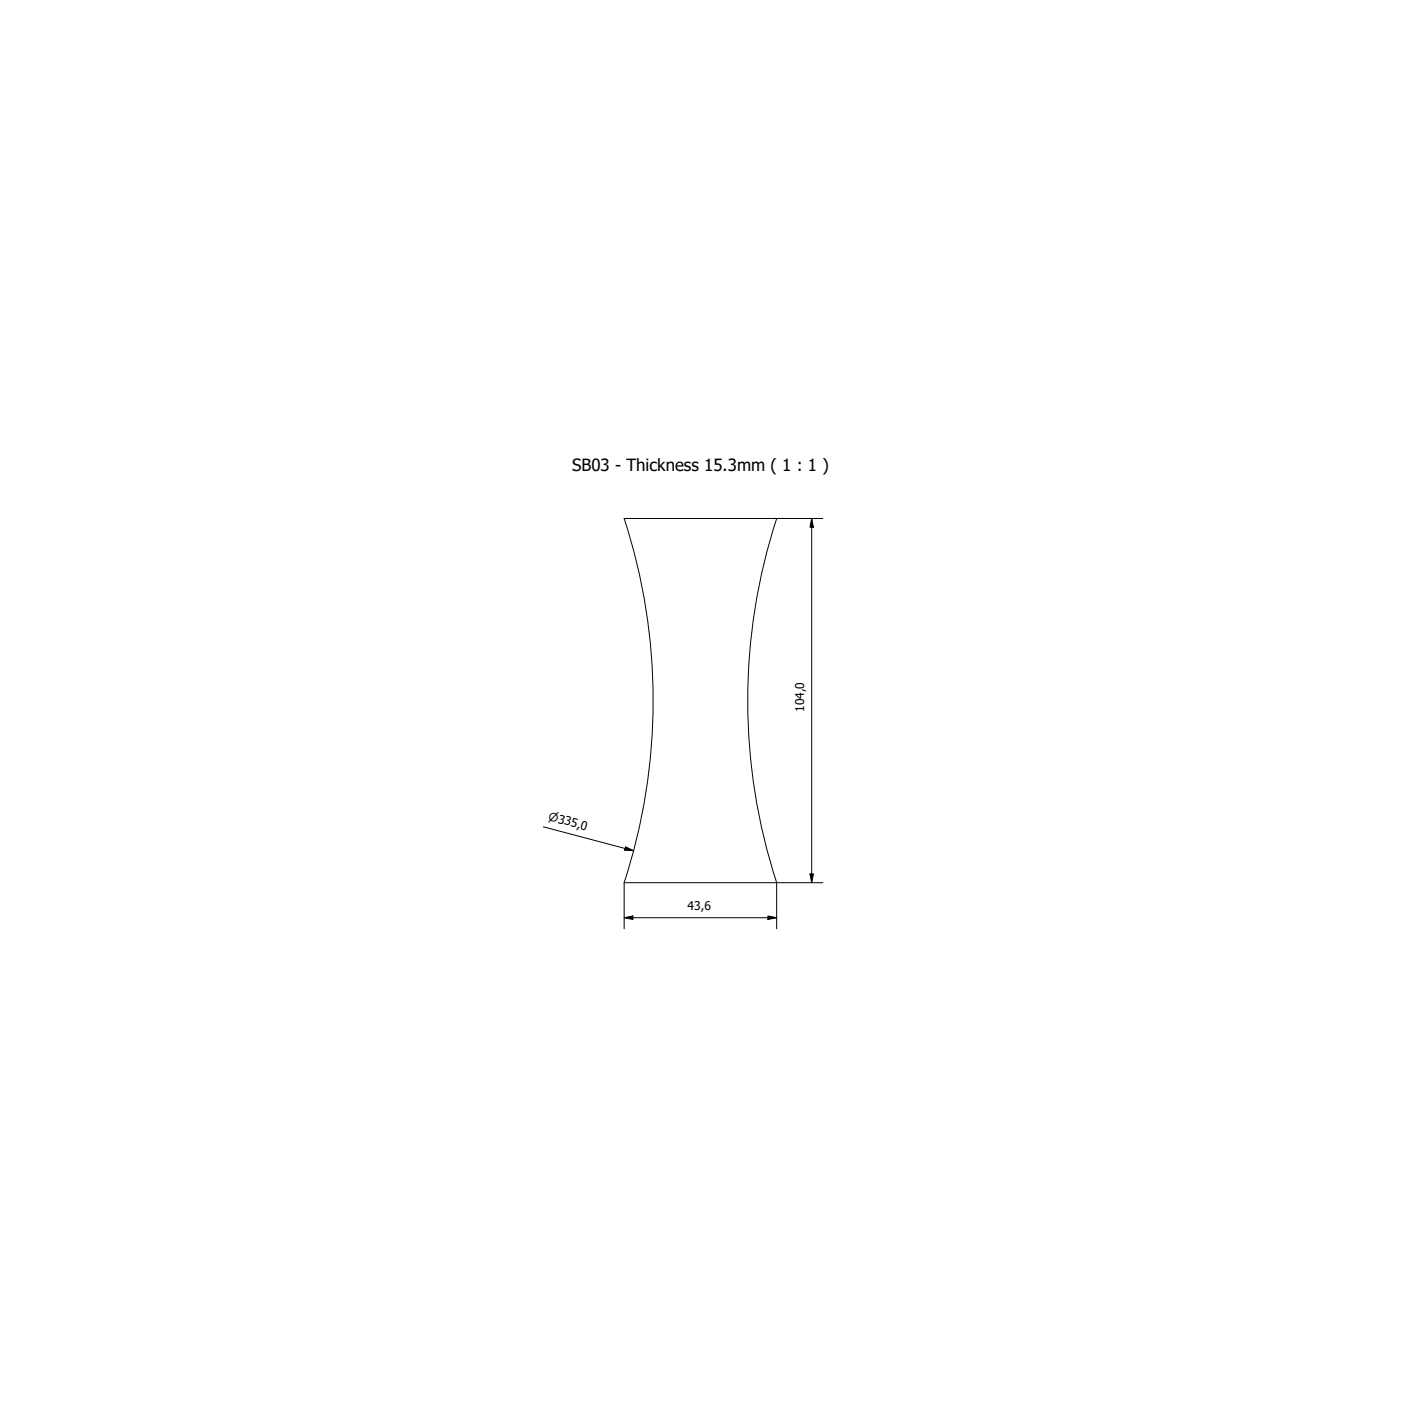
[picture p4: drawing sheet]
<svg xmlns="http://www.w3.org/2000/svg" width="400mm" height="400mm" viewBox="0 0 400 400" stroke-linecap="round" stroke-linejoin="round" font-family="sans-serif">
<!-- layer: Visible (ISO) -->
<path d="M178.2 148.1h43.6a167.6 167.6 0 0 0 0 103.9l-43.6 .1a167.5 167.5 0 0 0 0-104z" fill="none" stroke="#000" stroke-width=".29"/>
<!-- layer: Dimension (ISO) -->
<path d="M221.8 148.1h13.1M231.8 148.1l.5 2.4h-1zM231.8 148.1v104M155.2 236.1l25.7 6.8M178.2 252.1v13.1M178.6 241.8l2.3 1.1-2.5-.1zM231.3 249.6h1l-.5 2.5zM234.9 252.1h-13.1v13.1M178.2 262.1l2.5-.6v1.1zM178.2 262.1h43.6M219.3 261.5l2.5 .6-2.5 .5z" fill="none" stroke="#000" stroke-width=".29"/>
<path d="M231.8 148.1l.5 2.4h-1zM178.6 241.8l2.3 1.1-2.5-.1zM231.3 249.6h1l-.5 2.5zM178.2 262.1l2.5-.6v1.1zM219.3 261.5l2.5 .6-2.5 .5z" fill="#000"/>
<text font-size="4.8" x="163.3" y="134.4">SB03 - Thickness 15.3mm ( 1 : 1 )</text>
<g font-size="3.4">
<text x="229.6" y="203.3" transform="rotate(-90 229.6 203.3)">104,0</text>
<text x="196.3" y="259.9">43,6</text>
</g>
<text font-size="3.3" x="156.4" y="234.2" transform="rotate(15 156.4 234.2)">⌀335,0</text>
</svg>
